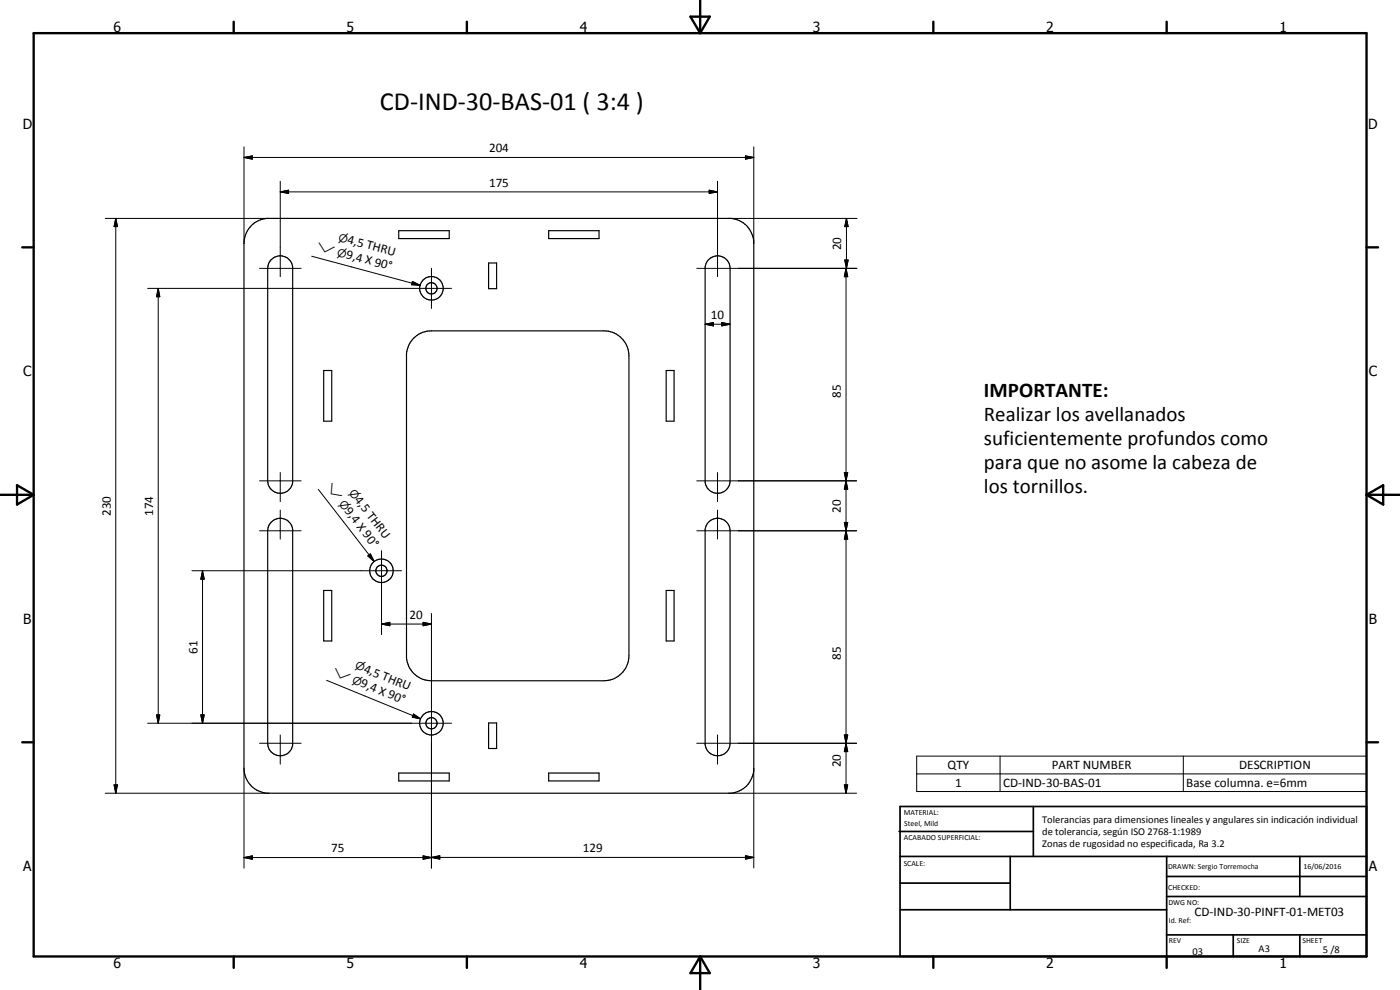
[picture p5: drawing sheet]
<svg xmlns="http://www.w3.org/2000/svg" width="420mm" height="297mm" viewBox="0 0 420 297" stroke-linecap="round" stroke-linejoin="round" font-family="sans-serif">
<g fill="none" stroke="#000" stroke-width=".35">
<path d="M75.4 67.7a7.5 7.5 0 0 1 4.7-2.2h139.3a7.6 7.6 0 0 1 6.8 6.8v158.9a7.5 7.5 0 0 1-6.8 6.8h-139.3a7.5 7.5 0 0 1-6.9-7.5v-157.5a7.7 7.7 0 0 1 2.2-5.3zM81.4 77.9a3.8 3.8 0 0 1 3.9-.9 3.8 3.8 0 0 1 2.5 3.1v64.6a3.8 3.8 0 0 1-3.9 3.3 3.8 3.8 0 0 1-3.6-3.7v-63.8l.3-1.4zM119.7 69.2h15.1v2.4h-15.1zM146.6 78.9h2.4v7.7h-2.4zM164.7 69.2h15.1v2.4h-15.1zM212.6 77.9a3.8 3.8 0 0 1 4.1-.9 3.8 3.8 0 0 1 2.4 3.5v63.8a3.8 3.8 0 0 1-3.5 3.7 3.8 3.8 0 0 1-4-3.3v-64.6l.3-1zM97.1 111.2h2.5v15.2h-2.5zM124.2 101.5a7.3 7.3 0 0 1 5.3-2.2h51.7a7.5 7.5 0 0 1 7.6 7.5v90a7.6 7.6 0 0 1-7.6 7.5h-51.7a7.5 7.5 0 0 1-7.5-6.9v-91.3a7.5 7.5 0 0 1 2.2-4.6zM199.9 111.2h2.4v15.2h-2.4zM81.4 156.7a3.8 3.8 0 0 1 3.8-1 3.8 3.8 0 0 1 2.6 3.1v64.7a3.8 3.8 0 0 1-3.9 3.2 3.8 3.8 0 0 1-3.6-3.7v-63.7l.3-1.4zM212.3 157.1a3.8 3.8 0 0 1 4.2-1.4 3.8 3.8 0 0 1 2.6 3.6v63.7a3.8 3.8 0 0 1-3.5 3.8 3.8 3.8 0 0 1-4-3.3v-64.7zM97.1 177.2h2.5v15.1h-2.5z"/>
<path d="M199.9 177.2h2.4v15.1h-2.4zM146.6 216.9h2.4v7.7h-2.4zM119.7 231.9h15.1v2.4h-15.1zM164.7 231.9h15.1v2.4h-15.1z"/>
<circle cx="129.5" cy="86.5" r="3.5"/>
<circle cx="129.5" cy="86.5" r="1.69"/>
<circle cx="114.5" cy="171.2" r="1.7"/>
<circle cx="114.5" cy="171.3" r="3.5"/>
<circle cx="129.5" cy="217" r="1.69"/>
<circle cx="129.5" cy="217" r="3.5"/>
</g>
<g fill="none" stroke="#000" stroke-width=".71">
<path d="M10.1 9.9h400v277.1h-400zM70.1 6.5v3.4M140.1 6.5v3.4M207.2 5h5.8l-2.9 4.9zM210.1 0v9.9M280.1 6.5v3.4M350.1 6.5v3.4M6.7 74.2h3.4M410.1 74.2h3.5M.1 148.5h10M5.1 145.6l5 2.9-5 2.9zM410.1 148.5h10"/>
<path d="M410.1 148.5l5-2.9v5.8zM6.7 222.7h3.4M410.1 222.7h3.5M70.1 287v3.4M140.1 287v3.4M210.1 287v10M210.1 287l2.9 5h-5.8zM280.1 287v3.4M350.1 287v3.4"/>
</g>
<g fill="none" stroke="#000" stroke-width=".51">
<path d="M269.8 249.5h40.3M270.1 242h140v45h-140zM270.1 257h140M303.2 257v16M310.1 242v15M350.1 257v30M390.1 257v12M270.1 265h33.1M270.1 273h80M350.1 269h60M350.1 263h60M350.1 280.5h60"/>
<path d="M370.1 280.5v6.5M390.1 280.5v6.5"/>
</g>
<g fill="none" stroke="#000" stroke-width=".3">
<path d="M73.2 47.2l2.5-.4v1zM73.2 44.1v28.9M73.2 47.2h153M84.1 57.6l2.5-.5v.9zM84.1 54.4v28.6M84.1 57.6h131.2M212.8 57.1l2.5 .5-2.5 .4zM215.3 54.4v28.6M223.7 46.8l2.5 .4-2.5 .6zM226.2 44.1v28.9M31.6 65.5h49.1M34.7 65.5l.6 2.5h-1.1z"/>
<path d="M34.7 65.5v172.5M93.5 76.9l32.6 8.7M218.7 65.5h38.5M253.5 78h1l-.5 2.5zM254 65.5l.5 2.5h-1zM254 65.5v15M44.3 86.5h91.2M47.5 86.5l.5 2.5h-1zM47.5 86.5v130.5M77.9 80.5h12.5M123.8 84.5l2.3 1.1-2.6-.2zM129.5 80.5v12"/>
<path d="M209.1 80.5h48.1M211.6 97.3l2.5-.5v1zM211.6 97.3h7.5M216.6 96.8l2.5 .5-2.5 .5zM253.9 80.5l.5 2.5h-1zM253.9 80.5v157.5M77.9 159.3h12.5M77.9 144.3h12.5M84.1 141.8v8.7M84.1 153v8.8M95.5 146.9l16.8 21.6M209.1 159.3h48"/>
<path d="M209.1 144.3h48M215.3 141.8v8.7M215.3 153v8.8M253.4 156.8h1l-.5 2.5zM253.4 141.8h1l-.5 2.5zM253.4 156.8l1 5h-1l1-5zM253.4 141.8l1 5h-1l1-5zM253.9 159.3l.5 2.5h-1zM253.9 144.3l.5 2.5h-1zM57.6 171.2h62.9M60.8 171.2l.5 2.6h-1zM60.8 171.2v45.8"/>
<path d="M110.4 166.8l.8-.6 1.1 2.3zM114.5 165.2v25.2M114.5 187.2l2.5-.5v1zM114.5 187.2h15M127 186.7l2.5 .5-2.5 .5zM129.5 184.1v76.4M44.3 217h91.2M47 214.5h1l-.5 2.5zM60.3 214.5h1l-.5 2.5zM98 204.1l28.2 11.6M124.1 214.2l2.1 1.5-2.5-.5zM31.6 238h49.1"/>
<path d="M34.2 235.5h1.1l-.6 2.5zM73.2 230.5v30M77.9 223h12.5M84.1 220.5v8.8M209.1 223h48M215.3 220.5v8.8M218.7 238h38.4M226.2 230.5v29.9M253.4 220.5h1l-.5 2.5zM253.4 235.5h1l-.5 2.5zM253.4 220.5l1 5h-1l1-5zM253.9 223l.5 2.5h-1z"/>
<path d="M275.1 226.9h135v10.6h-135zM275.1 232.2h135M300.1 226.9v10.6M355.1 226.9v10.6M73.2 257.3l2.5-.5v1zM127 256.8l2.5 .5-2.5 .5zM127 256.8l5 1v-1l-5 1zM129.5 257.3l2.5-.5v1zM223.7 256.8l2.5 .5-2.5 .5zM226.2 257.3h-153"/>
</g>
<g fill="#000">
<path d="M73.2 47.2l2.5-.4v1zM84.1 57.6l2.5-.5v.9zM212.8 57.1l2.5 .5-2.5 .4zM223.7 46.8l2.5 .4-2.5 .6zM34.7 65.5l.6 2.5h-1.1zM253.5 78h1l-.5 2.5zM254 65.5l.5 2.5h-1zM47.5 86.5l.5 2.5h-1zM123.8 84.5l2.3 1.1-2.6-.2zM211.6 97.3l2.5-.5v1zM216.6 96.8l2.5 .5-2.5 .5zM253.9 80.5l.5 2.5h-1z"/>
<path d="M253.4 156.8h1l-.5 2.5zM253.4 141.8h1l-.5 2.5zM253.9 144.3l.5 2.5h-1zM60.8 171.2l.5 2.6h-1zM110.4 166.8l.8-.6 1.1 2.3zM253.9 159.3l.5 2.5h-1zM114.5 187.2l2.5-.5v1zM127 186.7l2.5 .5-2.5 .5zM47 214.5h1l-.5 2.5zM60.3 214.5h1l-.5 2.5zM124.1 214.2l2.1 1.5-2.5-.5zM34.2 235.5h1.1l-.6 2.5z"/>
<path d="M253.4 220.5h1l-.5 2.5zM253.4 235.5h1l-.5 2.5zM253.9 223l.5 2.5h-1zM73.2 257.3l2.5-.5v1zM127 256.8l2.5 .5-2.5 .5zM129.5 257.3l2.5-.5v1zM223.7 256.8l2.5 .5-2.5 .5z"/>
</g>
<text font-size="7.9" x="114" y="33.1">CD-IND-30-BAS-01 ( 3:4 )</text>
<g font-size="6.3">
<text x="295.3" y="119.1">IMPORTANTE:</text>
<text x="295.3" y="126.3">Realizar los avellanados</text>
<text x="295.3" y="133.5">suficientemente profundos como</text>
<text x="295.3" y="140.7">para que no asome la cabeza de</text>
<text x="295.3" y="147.9">los tornillos.</text>
</g>
<g font-size="4.2">
<text x="34" y="9.6">6</text>
<text x="104" y="9.6">5</text>
<text x="174" y="9.6">4</text>
<text x="244" y="9.6">3</text>
<text x="314" y="9.6">2</text>
<text x="384" y="9.6">1</text>
<text x="6.8" y="38.7">D</text>
<text x="410.6" y="38.7">D</text>
<text x="7" y="112.9">C</text>
<text x="410.8" y="112.9">C</text>
<text x="7" y="187.1">B</text>
<text x="410.8" y="187.1">B</text>
<text x="7" y="261.4">A</text>
<text x="410.8" y="261.4">A</text>
<text x="34" y="290.4">6</text>
<text x="104" y="290.4">5</text>
<text x="174" y="290.4">4</text>
<text x="244" y="290.4">3</text>
<text x="314" y="290.4">2</text>
<text x="384" y="290.4">1</text>
</g>
<g font-size="3.9">
<text x="146.8" y="45.7">204</text>
<text x="146.8" y="56">175</text>
<text x="103.7" y="77.4" transform="rotate(15 103.7 77.4)">9,4 X 90°</text>
<text x="104.1" y="73" transform="rotate(15 104.1 73)">4,5 THRU</text>
<text x="252.5" y="75" transform="rotate(-90 252.5 75)">20</text>
<text x="213.3" y="95.8">10</text>
<text x="252.3" y="119.3" transform="rotate(-90 252.3 119.3)">85</text>
<text x="33.2" y="154.8" transform="rotate(-90 33.2 154.8)">230</text>
<text x="46" y="154.8" transform="rotate(-90 46 154.8)">174</text>
<text x="103.3" y="153.4" transform="rotate(52 103.3 153.4)">9,4 X 90°</text>
<text x="106.3" y="150.1" transform="rotate(52 106.3 150.1)">4,5 THRU</text>
<text x="252.3" y="153.8" transform="rotate(-90 252.3 153.8)">20</text>
<text x="122.9" y="185.7">20</text>
<text x="59.3" y="196.1" transform="rotate(-90 59.3 196.1)">61</text>
<text x="109" y="201.5" transform="rotate(22 109 201.5)">4,5 THRU</text>
<text x="252.3" y="198" transform="rotate(-90 252.3 198)">85</text>
<text x="108" y="205.9" transform="rotate(22 108 205.9)">9,4 X 90°</text>
<text x="252.3" y="230.3" transform="rotate(-90 252.3 230.3)">20</text>
<text x="284.4" y="230.8">QTY</text>
<text x="315.7" y="230.8">PART NUMBER</text>
<text x="371.9" y="230.8">DESCRIPTION</text>
<text x="286.6" y="236.1">1</text>
<text x="301" y="236.1">CD-IND-30-BAS-01</text>
<text x="356" y="236.2">Base columna. e=6mm</text>
<text x="99.4" y="255.7">75</text>
<text x="174.9" y="255.7">129</text>
<text x="358.5" y="275">CD-IND-30-PINFT-01-MET03</text>
</g>
<g font-size="3.3">
<text x="94.9" y="75" transform="rotate(15 94.9 75)">w</text>
<text x="101" y="76.7" transform="rotate(15 101 76.7)">n</text>
<text x="101.4" y="72.2" transform="rotate(15 101.4 72.2)">n</text>
<text x="97.7" y="146.2" transform="rotate(52 97.7 146.2)">w</text>
<text x="104.6" y="147.9" transform="rotate(52 104.6 147.9)">n</text>
<text x="101.6" y="151.2" transform="rotate(52 101.6 151.2)">n</text>
<text x="99.6" y="202.4" transform="rotate(22 99.6 202.4)">w</text>
<text x="106.4" y="200.5" transform="rotate(22 106.4 200.5)">n</text>
<text x="105.4" y="204.9" transform="rotate(22 105.4 204.9)">n</text>
</g>
<g font-size="3.1">
<text x="312.7" y="246.8">Tolerancias para dimensiones lineales y angulares sin indicación individual</text>
<text x="312.7" y="250.4">de tolerancia, según ISO 2768-1:1989</text>
<text x="312.7" y="254">Zonas de rugosidad no especificada, Ra 3.2</text>
<text x="357.9" y="286.4">03</text>
<text x="377.7" y="285.6">A3</text>
<text x="397" y="285.9">5 /8</text>
</g>
<g font-size="2.4">
<text x="271.2" y="244.4">MATERIAL:</text>
<text x="271.3" y="252">ACABADO SUPERFICIAL:</text>
<text x="271.4" y="247.9">Steel, Mild</text>
<text x="271.2" y="259.7">SCALE:</text>
<text x="350.6" y="260.8">DRAWN: Sergio Torremocha</text>
<text x="391.2" y="260.6">16/06/2016</text>
<text x="350.6" y="267">CHECKED:</text>
<text x="350.6" y="271.4">DWG NO:</text>
<text x="350.8" y="276.9">Id. Ref:</text>
<text x="350.8" y="282.8">REV</text>
<text x="371.2" y="282.9">SIZE</text>
<text x="390.9" y="282.9">SHEET</text>
</g>
</svg>
